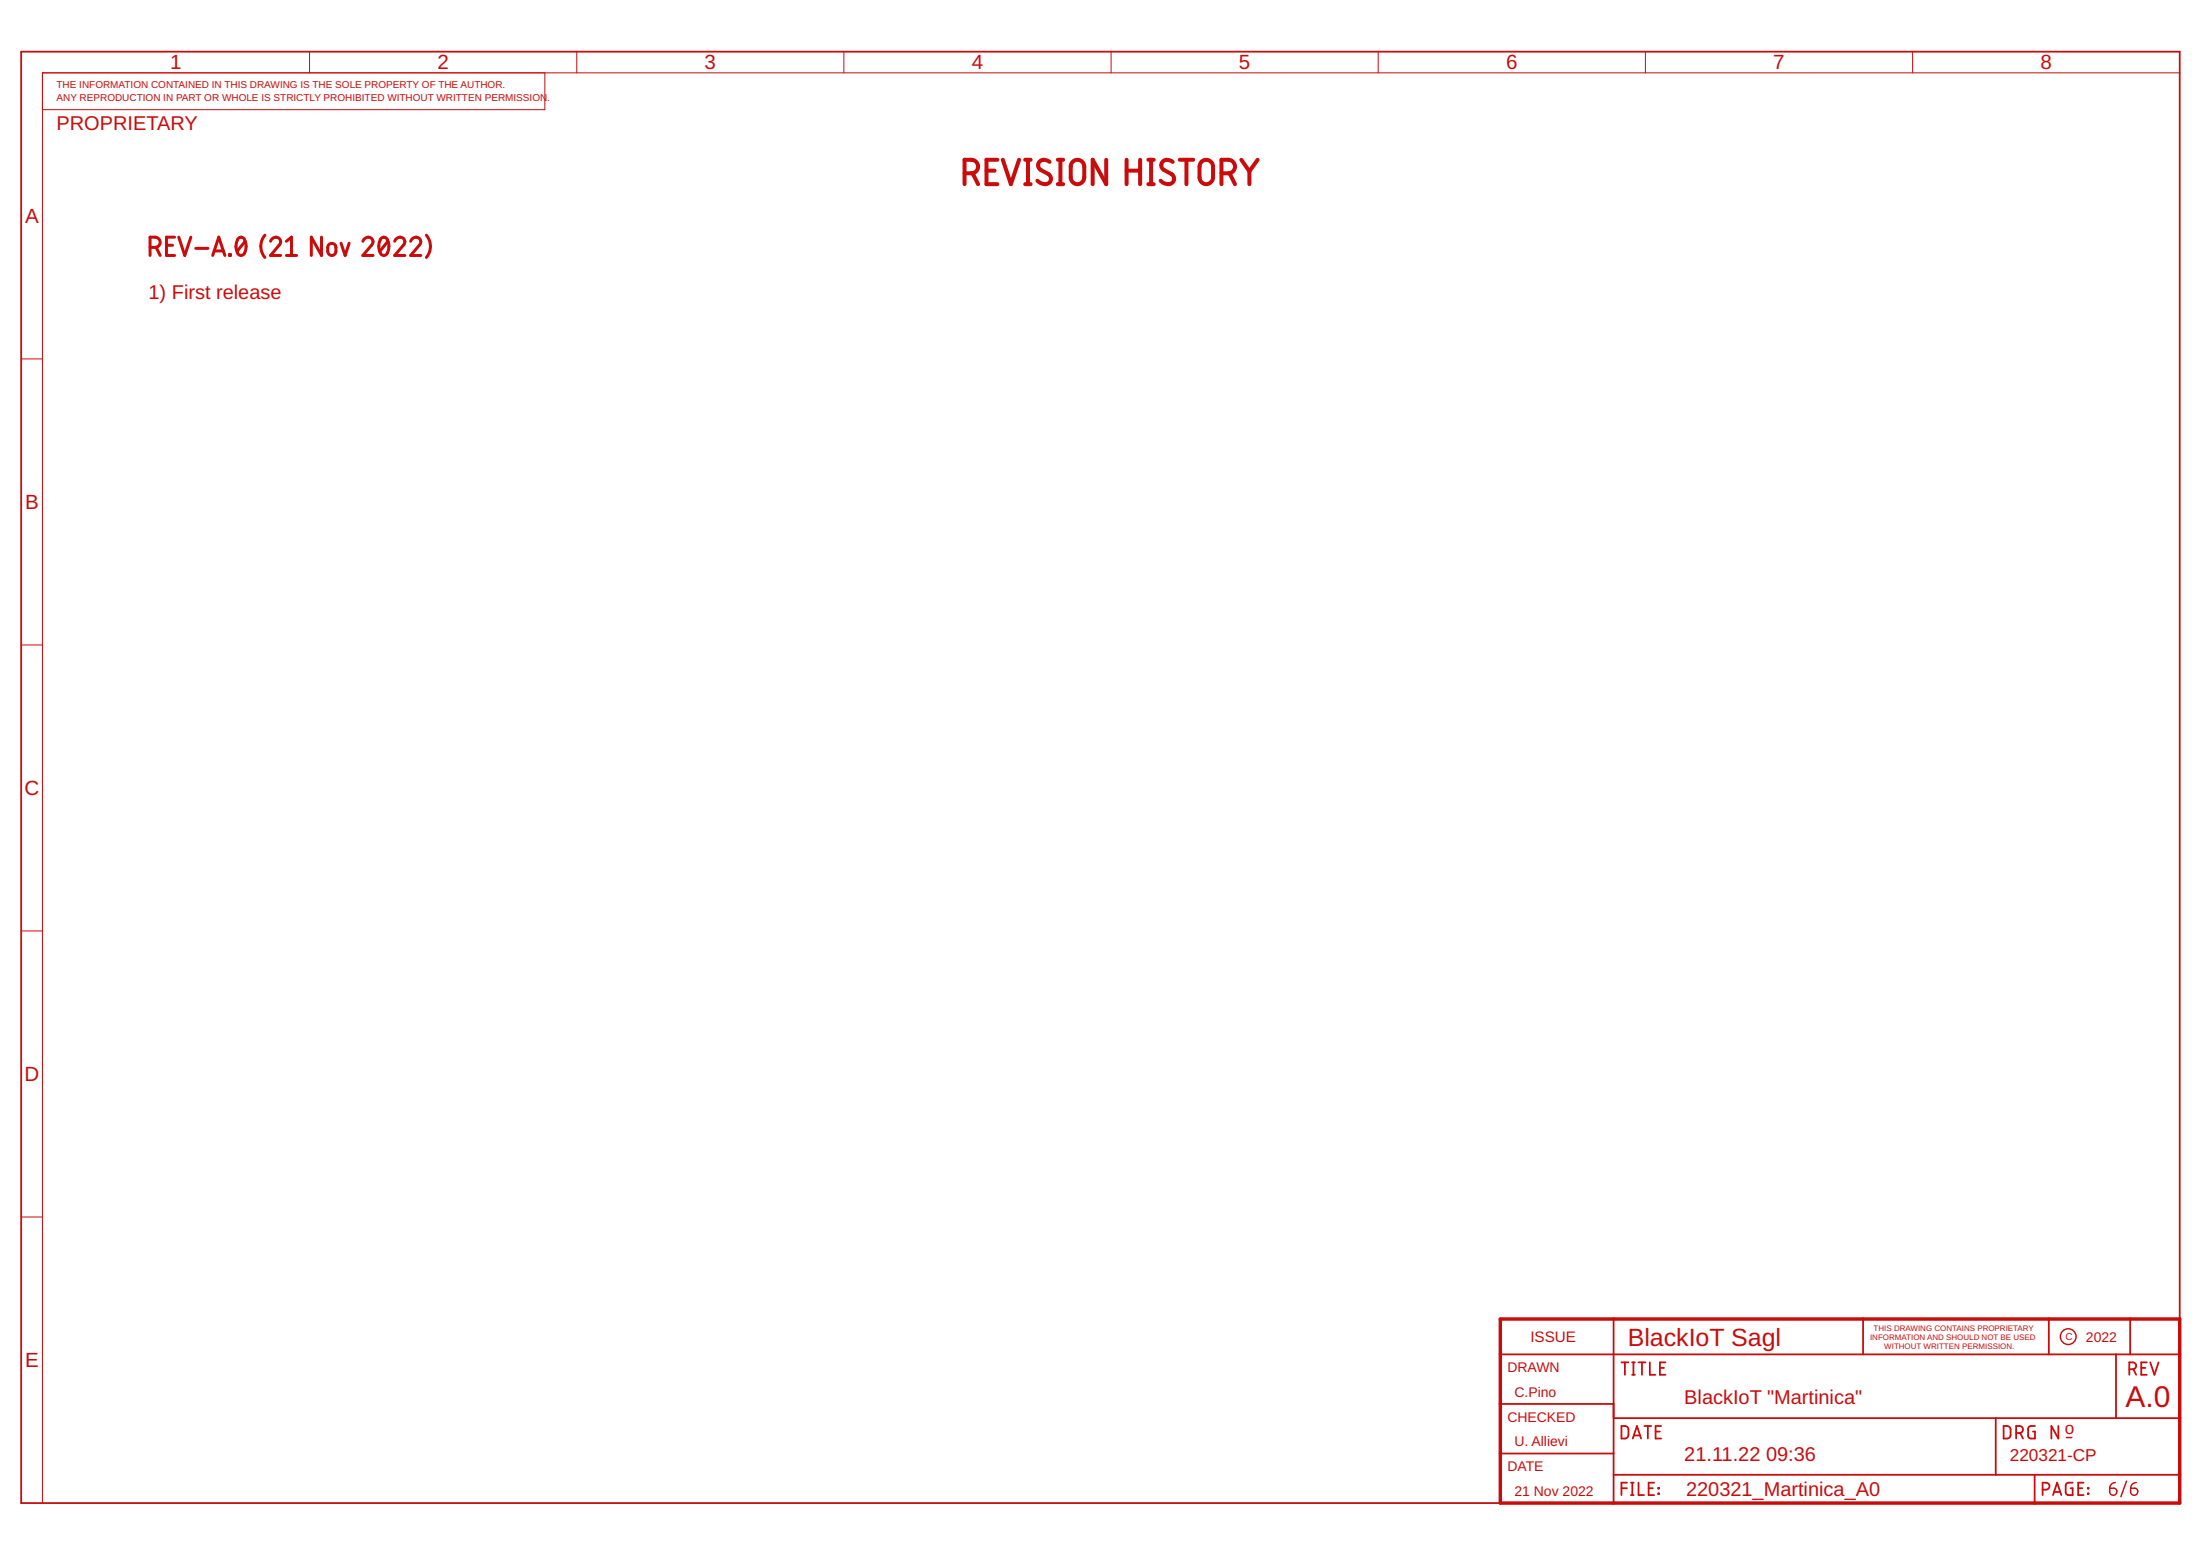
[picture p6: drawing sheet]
<svg xmlns="http://www.w3.org/2000/svg" width="420mm" height="297mm" viewBox="0 0 420 297" stroke-linecap="round" stroke-linejoin="round" font-family="sans-serif">
<g fill="none" stroke="#c90b0b" stroke-width=".76">
<path d="M184.2 33.1a2.36 2.36 0 0 0 2.2-.3 1.3 1.3 0 0 0 .3-1.5 1.3 1.3 0 0 0-1.2-.8h-1.3v4.7M185.8 33.1l1 2.1M188.4 32.6h1.5M190.5 30.5h-2.1v4.7h2.1M191.5 30.5l1.6 4.7 1.5-4.7M195.8 30.5h1M195.8 35.2h1M196.3 30.5v4.7M200.4 30.9a1.22 1.22 0 0 0-1.4-.4 1.22 1.22 0 0 0-.7 1.3l.5 .6 1.4 .8a1.1 1.1 0 0 1 .3 1.5 1.1 1.1 0 0 1-1.5 .4l-.9-.6M202 30.5h1.1M202 35.2h1.1M202.5 30.5v4.7"/>
<path d="M204.8 30.9a1.29 1.29 0 0 1 1.4-.3 1.29 1.29 0 0 1 .9 1.2v2.1a1.29 1.29 0 0 1-1.3 1.3 1.29 1.29 0 0 1-1.3-1.3v-2.4zM211.3 30.5v4.7l-2.6-4.7v4.7M215.2 32.6h2.5M215.2 30.5v4.7M217.7 30.5v4.7M219.3 30.5h1M219.3 35.2h1M219.8 30.5v4.7M224 30.9a1.22 1.22 0 0 0-1.5-.4 1.22 1.22 0 0 0-.7 1.3l.5 .6 1.4 .8a1.1 1.1 0 0 1 .3 1.5 1.1 1.1 0 0 1-1.5 .4l-.8-.6M225.3 30.5h2.6M226.6 30.5v4.7M229.4 30.9a1.29 1.29 0 0 1 1.4-.3 1.29 1.29 0 0 1 .9 1.2v2.1a1.29 1.29 0 0 1-1.3 1.3 1.29 1.29 0 0 1-1.3-1.3v-2.1z"/>
<path d="M233.3 33.1a2.36 2.36 0 0 0 2.1-.3 1.3 1.3 0 0 0 .4-1.5 1.3 1.3 0 0 0-1.2-.8h-1.3v4.7M234.8 33.1l1.1 2.1M237.1 30.5l1.5 2.2M238.6 32.7v2.5M240.2 30.5l-1.6 2.2"/>
</g>
<g fill="none" stroke="#c90b0b" stroke-width=".57">
<path d="M28.7 47.2a1.7 1.7 0 0 0 1.7-.3 .97 .97 0 0 0 .1-1 .97 .97 0 0 0-.9-.6h-.9v3.5M29.8 47.2l.8 1.6M31.8 46.8h1.2M33.3 45.3h-1.5v3.5h1.5M34.1 45.3l1.2 3.5 1.1-3.5M37.4 47.4h2.3M40.6 48.8l1.2-3.5 1.1 3.5M40.9 47.9h1.8M43.8 48.6h.2v.2h-.2zM45.5 45.6a.81 .81 0 0 1 .9-.2 .81 .81 0 0 1 .5 .8 2.2 2.2 0 0 1-.7 2.5l-.2 .1a1.18 1.18 0 0 1-.9-1.3v-.9zM46.8 46.1l-1.5 1.9M50.6 44.9a3.3 3.3 0 0 0 0 4.2"/>
<path d="M51.7 46.1a.95 .95 0 0 1 1.3-.8 .95 .95 0 0 1 .3 1.5l-1.6 2h1.9M54.7 48.8h1.9M54.7 46.1l1-.8v3.5M61.4 45.3v3.5l-1.9-3.5v3.5M62.9 46.6a.79 .79 0 0 1 .8-.1 .79 .79 0 0 1 .5 .7 1.36 1.36 0 0 1-.3 1.4 .78 .78 0 0 1-.9 .1 .78 .78 0 0 1-.4-.7 1.36 1.36 0 0 1 .3-1.4zM65.1 46.4l.8 2.4 .8-2.4M69.3 46.1a.95 .95 0 0 1 1.3-.8 .95 .95 0 0 1 .4 1.5l-1.7 2h1.9M72.7 45.6a.81 .81 0 0 1 1-.2 .81 .81 0 0 1 .4 .8 2.24 2.24 0 0 1-.6 2.5h-.4a2.34 2.34 0 0 1-.5-2.9zM74.1 46.1l-1.6 1.9M75.4 46.1a.95 .95 0 0 1 1.3-.8 .95 .95 0 0 1 .3 1.5l-1.6 2h1.9M78.4 46.1a.95 .95 0 0 1 1.4-.8 .95 .95 0 0 1 .3 1.5l-1.7 2h2M81.4 44.9a3.3 3.3 0 0 1 0 4.2"/>
</g>
<g fill="none" stroke="#c90b0b" stroke-width=".34">
<path d="M4 9.9h412.3v277h-412.3zM286.5 258.6h129.8M308.2 251.8v35.1M355.8 251.8v6.8M391.3 251.8v6.8M404.1 258.6v12.1M406.8 251.8v6.8M286.5 268h21.7M286.5 277.5h21.7M308.2 270.7h108.1M309.7 272.2a1.18 1.18 0 0 1 1.2 .3l.1 .4-.1 1.4a1.18 1.18 0 0 1-1.2 .3zM309.7 260.1h1.3"/>
<path d="M310.3 260.1v2.3M311.7 260.1h.5M311.7 262.4h.5M311.8 274.6l.8-2.4 .8 2.4M312 260.1v2.3M312 274h1.2M312.9 260.1h1.4M313.6 260.1v2.3M314 272.2h1.4M314.7 272.2v2.4M315.1 260.1v2.3h1M316.2 273.3h.8"/>
<path d="M317 261.1h.8M317.2 272.2h-1v2.4h1M318.1 260.1h-1.1v2.3h1.1M381.1 270.7v10.8M382.7 272.2a1.18 1.18 0 0 1 1.2 .3l.1 .4-.1 1.4a1.18 1.18 0 0 1-1.2 .3zM385 273.6h.7a.67 .67 0 0 0 .7-.7 .67 .67 0 0 0-.7-.7h-.7v2.4M385.8 273.6l.6 1M388.6 272.2h-.7a.54 .54 0 0 0-.6 .6v1.3l.2 .4 1.1 .1v-1.3h-.3M393.1 272.2v2.4l-1.3-2.4v2.4M406.7 261.4h.6a.66 .66 0 0 0 .7-.7 .66 .66 0 0 0-.7-.6h-.6v2.3M407.4 261.4l.6 1M408.9 261.1h.8"/>
<path d="M410 260.1h-1.1v2.3h1.1M410.7 260.1l.8 2.3 .7-2.3M308.2 281.5h108.1M309.7 284.1h1M310.7 283h-1v2.4M311.5 283h.5M311.5 285.4h.5M311.7 283v2.4M312.9 283v2.4h1.1M314.9 284.1h.8M315.9 283h-1v2.4h1M316.7 284h.1v.2h-.1z"/>
<path d="M316.7 285.1h.1v.1h-.1zM388.6 281.5v5.4M390.1 284.4a1.16 1.16 0 0 0 1.2-.3l.1-.4-.1-.4a1.16 1.16 0 0 0-1.2-.3v2.4M392.1 285.4l.8-2.4 .8 2.4M392.3 284.8h1.2M395.8 283h-.8a.54 .54 0 0 0-.5 .6v1.3l.2 .4 1.1 .1v-1.3h-.4M396.9 284.1h.8M397.9 283h-1v2.4h1M398.7 285.1l.2 .1zM398.7 284l.2 .2z"/>
</g>
<g fill="none" stroke="#c90b0b" stroke-width=".19">
<path d="M59.1 9.9v4M104.1 13.9v7h-96M110.2 9.9v4M161.2 9.9v4M212.2 9.9v4M263.2 9.9v4M314.2 9.9v4M365.3 9.9v4M416.3 13.9h-408.2v273M4 68.5h4.1M4 123.1h4.1M4 177.7h4.1"/>
<path d="M4 232.3h4.1M416.3 265.3v21.6h-101.4"/>
</g>
<path d="M286.5 251.8h129.8v35.1h-129.8z" fill="none" stroke="#c90b0b" stroke-width=".66"/>
<g fill="none" stroke="#c90b0b" stroke-width=".28">
<path d="M394.7 274.4h1M402.9 284.1h.8a.68 .68 0 0 1 .6 .7 .68 .68 0 0 1-.7 .7 .68 .68 0 0 1-.7-.7zM404 283l-.3 .1a1.07 1.07 0 0 0-.8 1M406.1 282.7l-1.1 3M406.9 284.1h.8a.68 .68 0 0 1 .6 .7 .68 .68 0 0 1-.7 .7 .68 .68 0 0 1-.7-.7zM408 283l-.3 .1a1.07 1.07 0 0 0-.8 1"/>
<circle cx="395" cy="255.2" r="1.5"/>
</g>
<text font-size="5.7" fill="#c90b0b" x="405.9" y="268.7">A.0</text>
<text font-size="4.8" fill="#c90b0b" x="310.9" y="257">BlackIoT Sagl</text>
<g font-size="3.9" fill="#c90b0b">
<text x="32.5" y="13.3">1</text>
<text x="83.6" y="13.3">2</text>
<text x="134.6" y="13.3">3</text>
<text x="185.6" y="13.3">4</text>
<text x="236.6" y="13.3">5</text>
<text x="287.6" y="13.3">6</text>
<text x="338.7" y="13.3">7</text>
<text x="389.7" y="13.3">8</text>
<text x="4.8" y="42.6">A</text>
<text x="4.8" y="97.2">B</text>
<text x="4.7" y="151.8">C</text>
<text x="4.7" y="206.4">D</text>
<text x="4.8" y="261">E</text>
</g>
<g font-size="3.8" fill="#c90b0b">
<text x="10.8" y="24.7">PROPRIETARY</text>
<text x="28.4" y="57.2">1) First release</text>
<text x="321.7" y="268">BlackIoT &quot;Martinica&quot;</text>
<text x="321.7" y="278.8">21.11.22</text>
<text x="337.3" y="278.8">09:36</text>
<text x="322" y="285.6">220321_Martinica_A0</text>
</g>
<g font-size="3.3" fill="#c90b0b">
<text x="394.3" y="273.8">o</text>
<text x="383.8" y="278.8">220321-CP</text>
</g>
<text font-size="2.9" fill="#c90b0b" x="292.3" y="256.2">ISSUE</text>
<g font-size="2.7" fill="#c90b0b">
<text x="398.4" y="256.2">2022</text>
<text x="287.9" y="261.9">DRAWN</text>
<text x="289.2" y="266.7">C.Pino</text>
<text x="287.9" y="271.4">CHECKED</text>
<text x="287.9" y="280.9">DATE</text>
<text x="289.2" y="276.1">U. Allievi</text>
<text x="289.2" y="285.6">21 Nov 2022</text>
</g>
<g font-size="1.9" fill="#c90b0b">
<text x="10.8" y="16.9">THE INFORMATION CONTAINED IN THIS DRAWING IS THE SOLE PROPERTY OF THE AUTHOR.</text>
<text x="10.8" y="19.3">ANY REPRODUCTION IN PART OR WHOLE IS STRICTLY PROHIBITED WITHOUT WRITTEN PERMISSION</text>
<text x="104.5" y="19.3">.</text>
<text x="394.5" y="255.8">C</text>
</g>
<g font-size="1.5" fill="#c90b0b">
<text x="357.2" y="255.8">INFORMATION AND SHOULD NOT BE USED</text>
<text x="357.8" y="254.2">THIS DRAWING CONTAINS PROPRIETARY</text>
<text x="359.9" y="257.5">WITHOUT WRITTEN PERMISSION.</text>
</g>
</svg>
